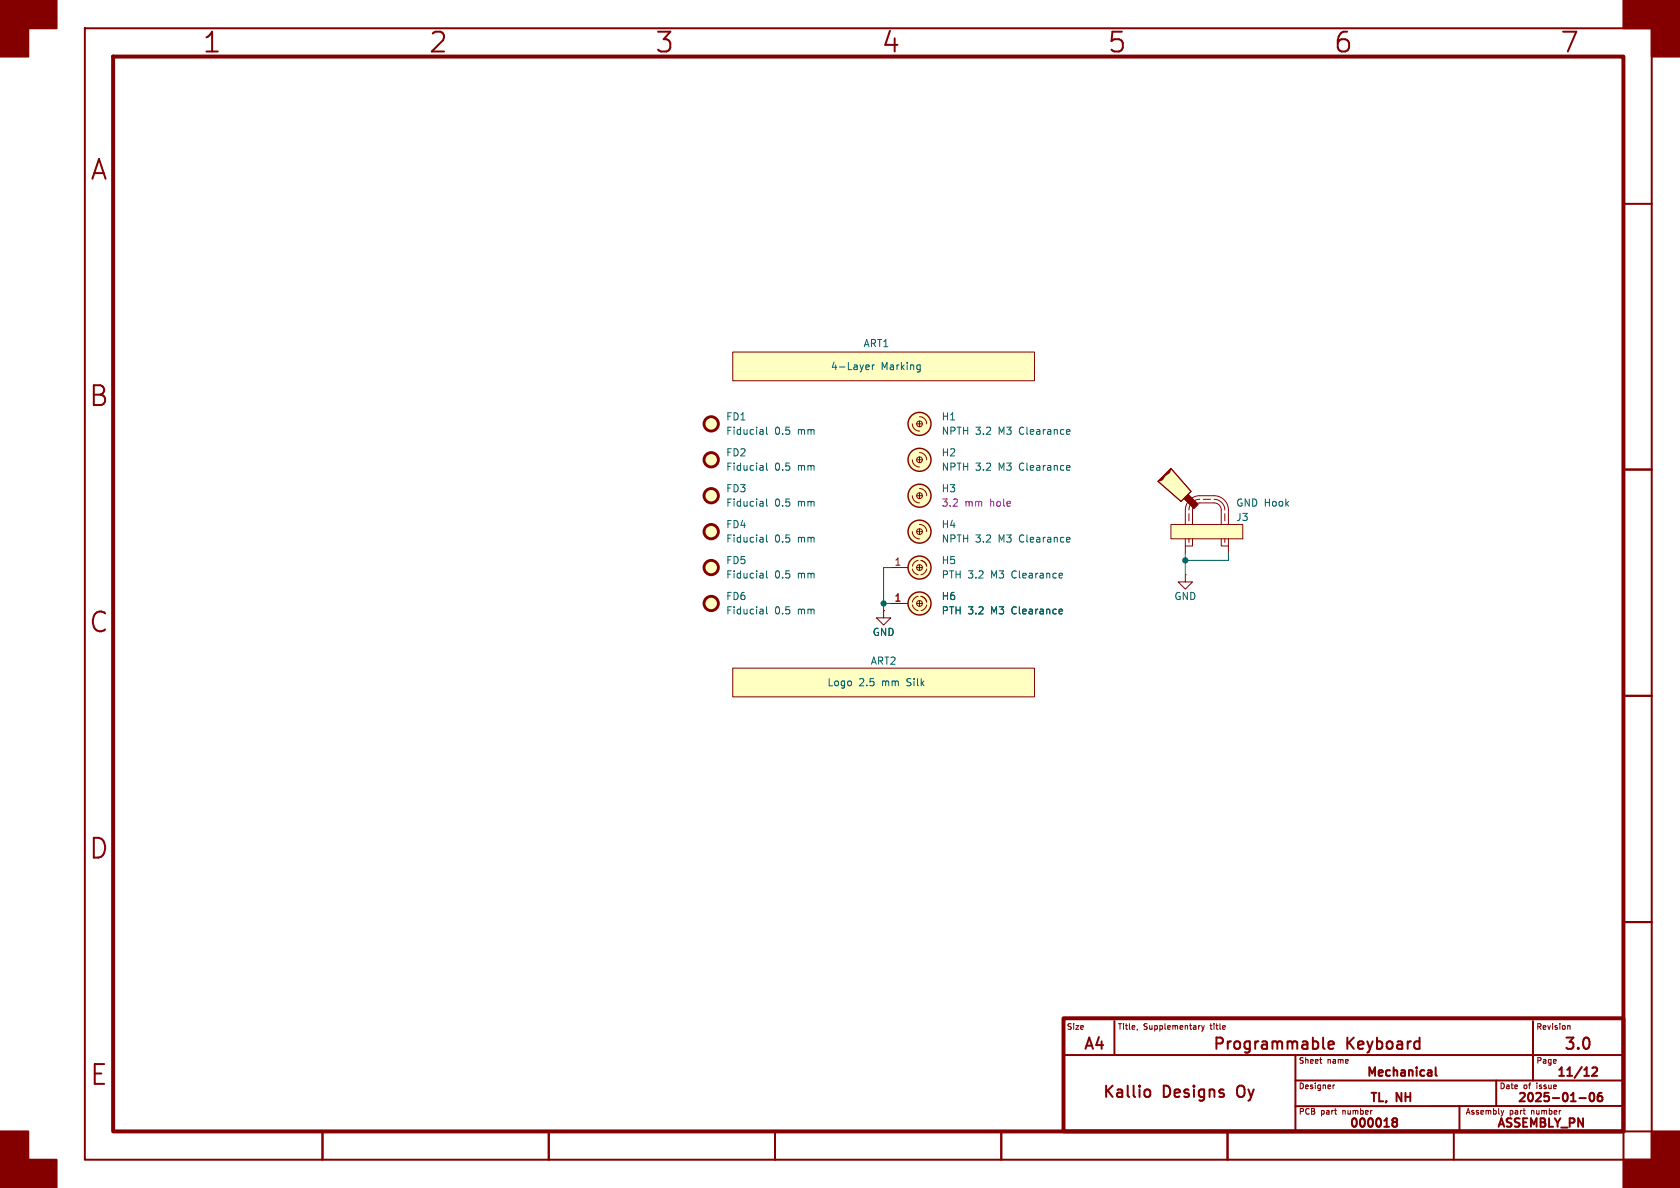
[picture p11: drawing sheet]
<svg xmlns="http://www.w3.org/2000/svg" width="297mm" height="210mm" viewBox="0 0 297 210" stroke-linecap="round" stroke-linejoin="round" font-family="sans-serif">
<g fill="none" stroke="#840000" stroke-width=".35">
<path d="M15 5h277v200h-277zM287 36h5M287 83h5M287 123h5M287 163h5M188 186.5h99M197 180.5v6M202.4 192.8a.54 .54 0 0 1 .5-.2 .54 .54 0 0 1 .5 .4v.5a.54 .54 0 0 1-.5 .4 .54 .54 0 0 1-.5-.2M229 186.5v13.5M229 191h58M233.9 183.4v1.7l.3 .3M234.9 184.7l.9-.1-.1-.4-.6-.1-.2 .3 .1 .9 .1 .1 .6-.1"/>
<path d="M246.4 198.3l-.3-.3 .3-.3 .5 .1 .1 .2-.3 .3M246.4 198.3l-.3 .3 .1 .4 .2 .2 .5-.1 .1-.2-.1-.4-.2-.2M246.4 198.3h.3M250.8 184.1l.2 .1M251 183.4v2M251 185.3l-.2 .1M252.6 189.2h.3l.2 .2v.8M253.1 190.1l-.5 .1M253.1 189.5l-.5 .1M253.8 188.7v1.3l.2 .2M258 195.5v4.5M264.5 191v4.5"/>
<path d="M271 180.5v10.5M279.2 194.1h1.2M280.1 190.2h.8M281.1 193.3l.3-.1a.81 .81 0 0 1 .5 .6 .81 .81 0 0 1-.3 .8l-.1 .1a.81 .81 0 0 1-.4-1.4zM281.5 188.8l.6-.1 .2 .1 .1 .3-1 1.1h1M283.1 193.2a.59 .59 0 0 0-.7 .6v.6l.2 .2 .4 .1 .2-.2 .1-.5-.2-.2h-.4l-.3 .2M287 195.5h-58M57 200v5M97 200v5M137 200v5M177 200v5M181 200h111"/>
<path d="M217 200v5M257 200v5M287 200v5"/>
</g>
<path d="M20 10h267v190h-267zM188 180h99v20h-99z" fill="none" stroke="#840000" stroke-width=".7"/>
<g fill="#840000" stroke="#840000" stroke-width=".35">
<path d="M0 0h10v5h-5v5h-5z"/>
<path d="M0 200h5v5h5v5h-10z"/>
<path d="M287 0h10v10h-5v-5h-5z"/>
<path d="M292 200h5v10h-10v-5h5z"/>
</g>
<g fill="none" stroke="#840000" stroke-width=".18">
<path d="M209.5 101.6v1.3h-1.2l1.2 1.2 1.3-1.2h-1.3M209.5 101.6h.1M201.1 181.9l-.1 .2M212.1 181.3h.1M212.4 181.3l.3 .7M212.7 182l-.3 .3M212.9 181.3l-.2 .7M233.3 187.3h.4M233.6 188h.1M235.7 191.8v.7M236 191.8l-.3 .2M265.4 196.3l.2 .7"/>
<path d="M265.6 197l-.1 .2M265.8 196.3l-.2 .7M277.2 181.3h.3l.1 .7"/>
</g>
<g fill="#ffffc2" stroke="#ffffc2" stroke-width=".18">
<circle cx="125.7" cy="87.6" r="1.27"/>
<circle cx="125.7" cy="106.7" r="1.27"/>
<circle cx="125.7" cy="74.9" r="1.27"/>
<circle cx="125.7" cy="81.3" r="1.27"/>
<circle cx="125.7" cy="94" r="1.27"/>
<circle cx="125.7" cy="100.3" r="1.27"/>
</g>
<g fill="none" stroke="#840000" stroke-width=".51">
<circle cx="125.7" cy="74.9" r="1.27"/>
<circle cx="125.7" cy="94" r="1.27"/>
<circle cx="125.7" cy="81.3" r="1.27"/>
<circle cx="125.7" cy="87.6" r="1.27"/>
<circle cx="125.7" cy="100.3" r="1.27"/>
<circle cx="125.7" cy="106.7" r="1.27"/>
</g>
<g fill="none" stroke="#006464" stroke-width=".18">
<path d="M134.9 76v.8M134.9 76.7l-.1 .1M134.9 76.2l-.1 .1M135.5 75.5v1.1l.2 .2M134.9 82.3v.8M134.9 88.7v.8M134.9 95v.8M134.9 89.4l-.1 .1M134.9 88.9l-.1 .1M134.9 83.1h-.1M134.9 82.6h-.1M134.9 95.8h-.1"/>
<path d="M134.9 95.3h-.1M135.5 88.2v1.1l.2 .2M135.5 81.9v1l.2 .2M135.5 94.6v1l.2 .2M134.9 101.4v.8M134.9 107.7v.8M134.9 108.5h-.1M134.9 108h-.1M134.9 102.1l-.1 .1M134.9 101.6l-.1 .1M135.5 100.9v1.1l.2 .2M135.5 107.3v1l.2 .2"/>
</g>
<g fill="#ffffc2">
<path d="M207 92.7h12.7v2.6h-12.7z"/>
<path d="M204.7 85.1l2.3-2.3 3.6 4.1-1.8 1.7z"/>
</g>
<g fill="none" stroke="#840000" stroke-width=".18">
<path d="M162.3 99.1l-.7 .3-.3 .7M162.6 99.8v1M162.8 99.1l.7 .3 .3 .7M204.7 85.1l2.3-2.3 3.6 4.1-1.8 1.7zM207 92.7h12.7v2.6h-12.7zM207 82.8l3.6 4.1-1.8 1.7M209.5 90.2a2.54 2.54 0 0 1 2.6-2.6h2.5a2.54 2.54 0 0 1 2.6 2.6v2.5M209.5 95.3v2.5M210.2 90.8v1.3M210.2 95.3v.6M210.8 95.3v1.2h-1.3M210.8 92.7v-2.5a1.27 1.27 0 0 1 1.3-1.3h2.5a1.27 1.27 0 0 1 1.3 1.3v2.5"/>
<path d="M212.1 88.3a1.91 1.91 0 0 0-1.9 1.9M212.7 88.3h1.3M214.6 88.3a1.91 1.91 0 0 1 1.9 1.9M215.9 95.3v1.2h1.3M216.5 90.8v1.3M216.5 95.3v.6M217.2 95.3v2.5M157.5 100.3h3M157.5 106.7h3M161.3 100.6l.4 .7 .6 .3M161.3 106.9l.4 .7 .6 .3M162.1 100.3h1"/>
<path d="M162.1 106.7h1M162.3 105.4l-.7 .4-.3 .6M162.6 106.2v1M162.8 105.4l.7 .3 .3 .7-.3-.7zM163.8 100.6l-.3 .6-.7 .4M163.8 106.9l-.3 .7-.7 .3"/>
<circle cx="162.6" cy="106.7" r=".51"/>
<circle cx="162.6" cy="100.3" r=".51"/>
</g>
<g fill="#840000" stroke="#840000" stroke-width=".18">
<path d="M209.5 90.2v2.5z"/>
<path d="M210.1 87.4l1.7 1.8-.7 .7-1.8-1.8z"/>
<path d="M207 82.8l-.2 .8-.8 .5-.5 .7-.8 .3z"/>
</g>
<g fill="#ffffc2" stroke="#ffffc2" stroke-width=".18">
<circle cx="162.6" cy="100.3" r="2.03"/>
<circle cx="162.6" cy="106.7" r="2.03"/>
</g>
<g fill="none" stroke="#840000" stroke-width=".25">
<circle cx="162.6" cy="106.7" r="2.03"/>
<circle cx="162.6" cy="100.3" r="2.03"/>
</g>
<path d="M187.6 101.3l.2 .3-.6 .2M187.6 107.7l.2 .3-.6 .1M187.8 102.1l-.2 .1M187.8 108.5h-.2" fill="none" stroke="#006464" stroke-width=".18"/>
<path d="M129.5 118.1h53.4v5.1h-53.4z" fill="#ffffc2"/>
<g fill="none" stroke="#840000" stroke-width=".18">
<path d="M161.3 94a1.27 1.27 0 0 0 1.3 1.3M161.3 87.6a1.27 1.27 0 0 0 1.3 1.3M162.1 94h1M162.1 87.6h1M162.6 92.7a1.27 1.27 0 0 1 1.2 1.3M162.6 86.4a1.27 1.27 0 0 1 1.2 1.2M162.6 87.1v1M162.6 93.5v1M129.5 118.1h53.4v5.1h-53.4zM156.2 108v1.2h-1.3l1.3 1.3 1.3-1.3h-1.3M156.2 108h.1"/>
<circle cx="162.6" cy="94" r=".51"/>
<circle cx="162.6" cy="87.6" r=".51"/>
</g>
<g fill="#ffffc2" stroke="#ffffc2" stroke-width=".18">
<circle cx="162.6" cy="94" r="2.03"/>
<circle cx="162.6" cy="87.6" r="2.03"/>
</g>
<g fill="none" stroke="#840000" stroke-width=".25">
<circle cx="162.6" cy="94" r="2.03"/>
<circle cx="162.6" cy="87.6" r="2.03"/>
</g>
<path d="M189 95l.2 .3-.6 .1M189.1 95.8h-.1" fill="none" stroke="#006464" stroke-width=".18"/>
<path d="M129.5 62.2h53.4v5.1h-53.4z" fill="#ffffc2"/>
<g fill="none" stroke="#840000" stroke-width=".18">
<path d="M129.5 62.2h53.4v5.1h-53.4zM161.3 74.9a1.27 1.27 0 0 0 1.3 1.3M162.1 74.9h1M162.6 73.7a1.27 1.27 0 0 1 1.2 1.2M162.6 74.4v1M161.3 81.3a1.27 1.27 0 0 0 1.3 1.3M162.1 81.3h1M162.6 80a1.27 1.27 0 0 1 1.2 1.3M162.6 80.8v1M156.2 108h.1M157.5 106.7h2.5"/>
<circle cx="162.6" cy="74.9" r=".51"/>
<circle cx="162.6" cy="81.3" r=".51"/>
</g>
<g fill="none" stroke="#006464" stroke-width=".18">
<path d="M153.2 64.5l.4 .1 .1 .2-.6 .1M153.6 65.3h-.4M154.2 64.5v.8M154.6 64.5l-.4 .2M162.6 64.5l.1 .1M162.7 64.5v1l-.1 .2M162.7 65.3h-.1M189 75.9l.2 .3-.6 .2M189.1 76.7l-.1 .1M189 82.3l.2 .3-.6 .1M189.1 83.1h-.1M187.6 107.7l.2 .3-.6 .1"/>
<path d="M187.8 108.5h-.2"/>
</g>
<g fill="#ffffc2" stroke="#ffffc2" stroke-width=".18">
<circle cx="162.6" cy="81.3" r="2.03"/>
<circle cx="162.6" cy="74.9" r="2.03"/>
</g>
<g fill="none" stroke="#840000" stroke-width=".25">
<circle cx="162.6" cy="74.9" r="2.03"/>
<circle cx="162.6" cy="81.3" r="2.03"/>
</g>
<path d="M209.5 97.8v3.8M217.2 97.8v1.3h-7.7M156.2 106.7h1.3M157.5 100.3h-1.3v7.7" fill="none" stroke="#009600" stroke-width=".18"/>
<g fill="#009600" stroke="#009600" stroke-width=".18">
<circle cx="209.5" cy="99.1" r=".46"/>
<circle cx="156.2" cy="106.7" r=".46"/>
</g>
<g font-size="4.9" fill="#840000">
<text x="35.7" y="9.8">1</text>
<text x="75.7" y="9.8">2</text>
<text x="115.7" y="9.8">3</text>
<text x="155.7" y="9.8">4</text>
<text x="195.7" y="9.8">5</text>
<text x="235.7" y="9.8">6</text>
<text x="275.7" y="9.8">7</text>
<text x="15.8" y="32.3">A</text>
<text x="15.6" y="72.3">B</text>
<text x="15.6" y="112.3">C</text>
<text x="15.6" y="152.3">D</text>
<text x="15.7" y="192.3">E</text>
</g>
<g font-size="2.8" fill="#840000">
<text x="191.4" y="186">A4</text>
<text x="214.2" y="186">Programmable</text>
<text x="238" y="186">Keyboard</text>
<text x="276.3" y="186">3.0</text>
<text x="194.7" y="194.5">Kallio</text>
<text x="205.6" y="194.5">Designs</text>
<text x="219.3" y="194.5">Oy</text>
</g>
<g font-size="2.1" fill="#840000">
<text x="241.5" y="190.8">Mechanical</text>
<text x="275" y="190.8">11/12</text>
<text x="241.9" y="195.3">TL,</text>
<text x="246.9" y="195.3">NH</text>
<text x="268.1" y="195.3">2025-01-06</text>
<text x="238.3" y="199.8">000018</text>
<text x="264.4" y="199.8">ASSEMBLY_PN</text>
</g>
<g font-size="1.8" fill="#006464">
<text x="146.8" y="65.6">4-Layer</text>
<text x="152.6" y="61.6">ART1</text>
<text x="155.8" y="65.6">Marking</text>
<text x="128.3" y="74.5">FD1</text>
<text x="128.3" y="77.1">Fiducial</text>
<text x="136.9" y="77.1">0.5</text>
<text x="141.1" y="77.1">mm</text>
<text x="166.4" y="77.1">NPTH</text>
<text x="166.4" y="74.5">H1</text>
<text x="172.4" y="77.1">3.2</text>
<text x="176.6" y="77.1">M3</text>
<text x="180.5" y="77.1">Clearance</text>
<text x="128.3" y="80.9">FD2</text>
<text x="128.3" y="83.4">Fiducial</text>
<text x="136.9" y="83.4">0.5</text>
<text x="141.1" y="83.4">mm</text>
<text x="166.4" y="83.4">NPTH</text>
<text x="166.4" y="80.9">H2</text>
<text x="172.4" y="83.4">3.2</text>
<text x="176.6" y="83.4">M3</text>
<text x="180.5" y="83.4">Clearance</text>
<text x="128.3" y="87.2">FD3</text>
<text x="128.3" y="89.8">Fiducial</text>
<text x="136.9" y="89.8">0.5</text>
<text x="141.1" y="89.8">mm</text>
<text x="166.4" y="87.2">H3</text>
<text x="218.4" y="89.8">GND Hook</text>
<text x="128.3" y="93.6">FD4</text>
<text x="166.4" y="93.6">H4</text>
<text x="218.4" y="92.3">J3</text>
<text x="128.3" y="99.9">FD5</text>
<text x="128.3" y="96.1">Fiducial</text>
<text x="136.9" y="96.1">0.5</text>
<text x="141.1" y="96.1">mm</text>
<text x="166.4" y="96.1">NPTH</text>
<text x="166.4" y="99.9">H5</text>
<text x="172.4" y="96.1">3.2</text>
<text x="176.6" y="96.1">M3</text>
<text x="180.5" y="96.1">Clearance</text>
<text x="128.3" y="106.3">FD6</text>
<text x="128.3" y="102.5">Fiducial</text>
<text x="136.9" y="102.5">0.5</text>
<text x="141.1" y="102.5">mm</text>
<text x="166.4" y="102.5">PTH 3.2</text>
<text x="166.4" y="106.3">H6</text>
<text x="175.3" y="102.5">M3</text>
<text x="179.1" y="102.5">Clearance</text>
<text x="207.5" y="106.3">GND</text>
<text x="128.3" y="108.8">Fiducial</text>
<text x="136.9" y="108.8">0.5</text>
<text x="141.1" y="108.8">mm</text>
<text x="154.2" y="112.6">GND</text>
<text x="166.4" y="108.8">PTH 3.2</text>
<text x="175.3" y="108.8">M3</text>
<text x="179.1" y="108.8">Clearance</text>
<text x="153.8" y="117.7">ART2</text>
<text x="146.2" y="121.5">Logo</text>
<text x="151.8" y="121.5">2.5</text>
<text x="156" y="121.5">mm</text>
<text x="160.6" y="121.5">Silk</text>
</g>
<g font-size="1.8" fill="#840084">
<text x="166.4" y="89.8">3.2</text>
<text x="170.6" y="89.8">mm</text>
<text x="175.1" y="89.8">hole</text>
</g>
<g font-size="1.8" fill="#a90000">
<text x="158" y="100.1">1</text>
<text x="158" y="106.4">1</text>
</g>
<g font-size="1.4" fill="#840000">
<text x="188.5" y="182.3">Size</text>
<text x="197.5" y="182.3">Title,</text>
<text x="202.3" y="182.3">Supplementary</text>
<text x="214.4" y="182.3">title</text>
<text x="271.5" y="182.3">Revision</text>
<text x="229.5" y="188.3">Sheet</text>
<text x="234.8" y="188.3">name</text>
<text x="271.5" y="188.3">Page</text>
<text x="229.5" y="192.8">Designer</text>
<text x="229.5" y="197.3">PCB</text>
<text x="233.6" y="197.3">part</text>
<text x="237.7" y="197.3">number</text>
<text x="259" y="197.3">Assembly</text>
<text x="265" y="192.8">Date</text>
<text x="267" y="197.3">part</text>
<text x="269.4" y="192.8">of</text>
<text x="271.1" y="197.3">number</text>
<text x="272" y="192.8">issue</text>
</g>
</svg>
